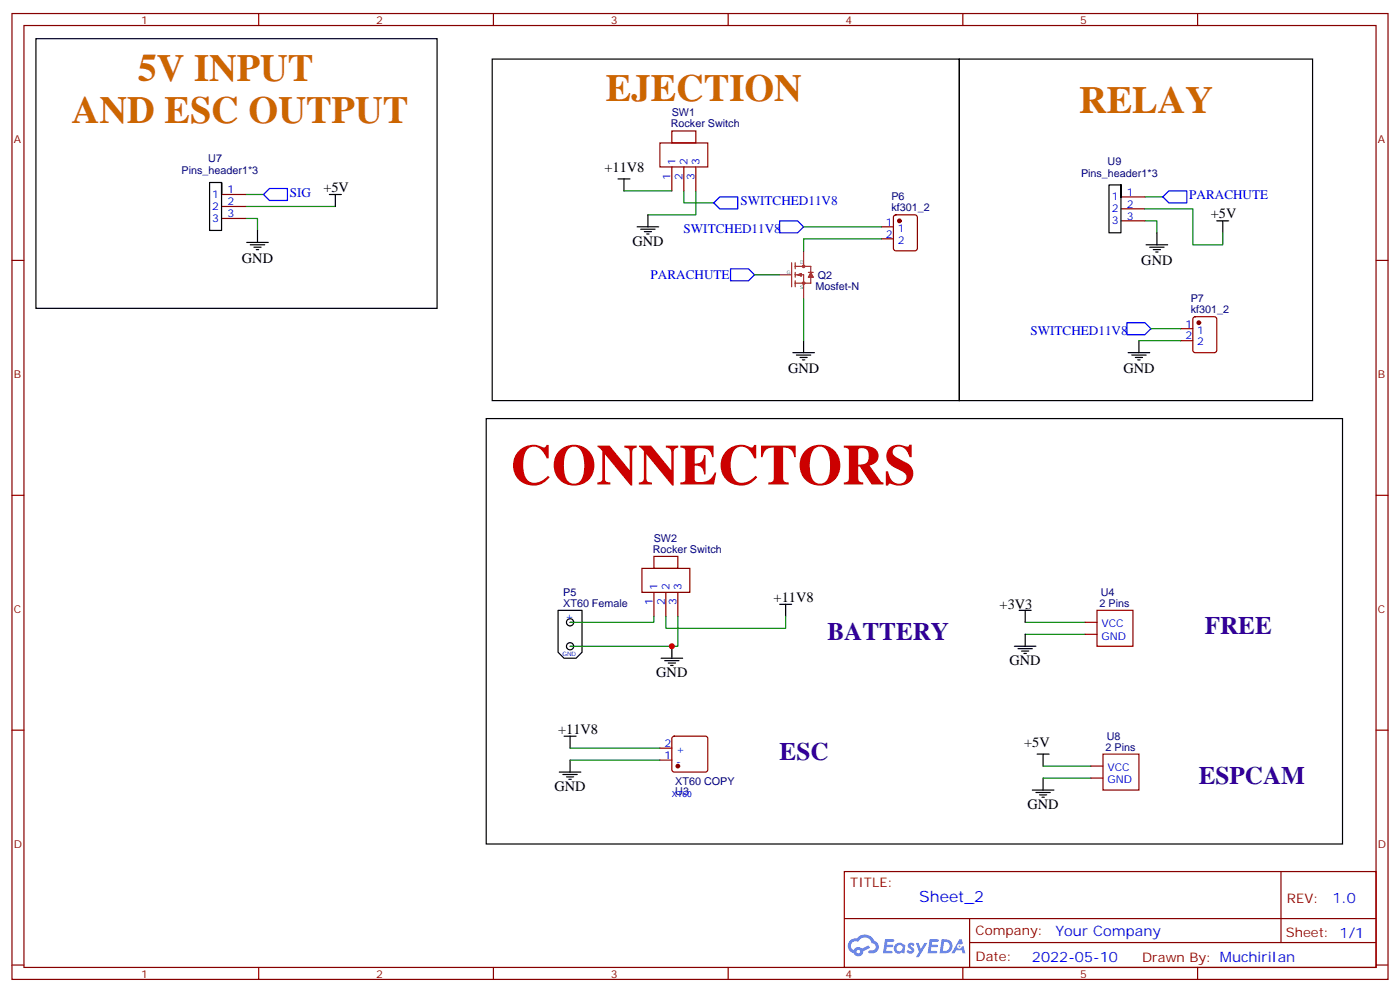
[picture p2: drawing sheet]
<svg xmlns="http://www.w3.org/2000/svg" width="412mm" height="292mm" viewBox="0 0 412 292" stroke-linecap="round" stroke-linejoin="round" font-family="sans-serif">
<g fill="none" stroke="#870000" stroke-width=".35">
<path d="M3.5 4h405.4v284.3h-405.4zM7.1 7.5h398.2v277.3h-398.2zM76.2 4v3.5M145.3 4v3.5M214.5 4v3.5M283.6 4v3.5M352.8 4v3.5M3.5 76.7h3.6M405.3 76.7h3.6M3.5 145.8h3.6M405.3 145.8h3.6M3.5 214.9h3.6"/>
<path d="M405.3 214.9h3.6M248.7 256.6h156.6v28.2h-156.6zM377.3 256.6v20.9M248.7 270.4h156.5M285.6 277.5h119.6M285.6 270.4v14.1M3.5 284.1h3.6M76.2 284.8v3.5M145.3 284.8v3.5M214.5 284.8v3.5M283.6 284.8v3.5M352.8 284.8v3.5"/>
<path d="M405.3 284.1h3.6"/>
</g>
<g fill="#5487ff">
<path d="M267.7 277.8a1.22 1.22 0 0 1 1.7 .2l-.4 .6a.47 .47 0 0 0-.3-.4 .47 .47 0 0 0-.5 .2l.1 .2a1.14 1.14 0 0 1 .8 1.8 1.14 1.14 0 0 1-1.9 0l-.2-.2 .5-.6 .7 .4a.29 .29 0 0 0 .3-.2 .29 .29 0 0 0-.2-.3 1.04 1.04 0 0 1-.6-1.7z"/>
<path d="M260.7 276.5h2.4l.3 .2-.2 .5h-1.8l-.1 .9h1.5l.3 .4-.3 .3h-1.6l-.2 1.1 1.7 .1 .2 .3-.2 .3-2.6 .1z"/>
<path d="M273.8 276.5h2.4l.3 .2-.1 .5h-1.8l-.2 .9h1.6l.3 .4-.4 .3h-1.6l-.1 1.1 1.7 .1 .2 .3-.2 .3-2.6 .1z"/>
<path d="M282.6 276.5h.7l.3 1.3-.6 .3a.69 .69 0 0 0-1 .3 .69 .69 0 0 0 .4 .9 .69 .69 0 0 0 .9-.6l.5-.3 .6 2.2h-.8l-.2-.8h-1.8l-.5 .8h-.8z"/>
<path d="M269.8 277.6h.8l.6 1.8 1.1-1.8h.9l-2.6 4.2h-.8l.9-1.6z"/>
<path d="M277.4 276.5l-.6 4.2h1.3a2.11 2.11 0 0 0 2.5-2.2 2.11 2.11 0 0 0-2.5-2zM278.1 277.2a1.39 1.39 0 0 1 1.7 1.5 1.39 1.39 0 0 1-1.8 1.2h-.3z"/>
<path d="M263.7 278.1a1.54 1.54 0 0 0-.1 2.2 1.54 1.54 0 0 0 2.2 .1l.6 .3 .3-2.3-.2-.3h-.4a1.49 1.49 0 0 0-2.4 0zM264 279.1a.94 .94 0 0 1 1.8 0 .94 .94 0 0 1-1.8 0z"/>
<path d="M250.4 276.9a2.18 2.18 0 0 0 1.1 3.7 1.44 1.44 0 0 0 1.6 .9 1.44 1.44 0 0 0 1.2-1.5l2-1-.5-.7-1.9 1a1.47 1.47 0 0 0-2.4 .4 1.39 1.39 0 0 1-.7-1.9 1.39 1.39 0 0 1 2-.5 2.12 2.12 0 0 1 2.2-1.3 2.12 2.12 0 0 1 1.9 1.7 1.14 1.14 0 0 1 1.1 1.4 1.14 1.14 0 0 1-1.7 .7 .43 .43 0 0 0-.5 .4 .43 .43 0 0 0 .4 .5 1.98 1.98 0 0 0 2.5-1.3 1.98 1.98 0 0 0-1.2-2.5 3.1 3.1 0 0 0-5.3-.7l-.9 .1zM252.3 280.2a.55 .55 0 0 1 1.1 0 .55 .55 0 0 1-1.1 0z"/>
<circle cx="282.6" cy="278.6" r=".26"/>
</g>
<g fill="none" stroke="#000" stroke-width=".35">
<path d="M10.6 11.4h118.2v79.4h-118.2zM61.7 53.7h3.6v14.1h-3.6zM97 57.3h3.5M98.8 57.3v3.5M72.7 71.4h6.3M73.7 72.1h4.3M74.8 72.8h2.1M75.5 73.5h.7M75.8 67.8v3.6M187.7 66.8h6.3M188.7 67.5h4.3M189.8 68.2h2.1"/>
<path d="M190.5 68.9h.7M190.9 63.3v3.5M143.2 123.2h252.3v125.3h-252.3zM164.4 179.7h7v12.3l-1.7 1.8h-3.5l-1.8-1.8z"/>
<circle cx="167.9" cy="190.3" r="1.06"/>
<circle cx="167.9" cy="183.2" r="1.06"/>
</g>
<path d="M72.3 57.3h5.3M201.4 56.2v3.5h8.9M205 56.2v7.1h-14.1M72.3 64.3h3.5v3.5M72.3 60.8h26.5" fill="none" stroke="#008700" stroke-width=".35"/>
<path d="M77.6 57.3l1.8-1.8h5.3v3.5h-5.3z" fill="none" stroke="#00f" stroke-width=".35"/>
<g fill="none" stroke="#870000" stroke-width=".35">
<path d="M197.9 38.6h7.1v3.5h-7.1zM65.3 57.3h7M194.4 42.1h14.1v7h-14.1zM197.9 49.1v7.1M201.4 49.1v7.1M205 49.1v7.1M65.3 60.8h7M65.3 64.3h7M189.1 167.3h14.1v7.1h-14.1zM192.6 163.8h7.1v3.5h-7.1zM192.6 174.4v7M196.1 174.4v7"/>
<path d="M199.7 174.4v7"/>
</g>
<g fill="#870000">
<circle cx="167.9" cy="190.3" r=".18"/>
<circle cx="167.9" cy="183.2" r=".18"/>
</g>
<g fill="none" stroke="#870000" stroke-width=".35">
<path d="M330.2 58h7.1M259.6 66.8h3.6M259.6 70.3h3.6M263.4 63.5l.5-.2h5.6l.7 .4v9.4l-.4 .7h-5.9l-.7-.4v-9.4zM330.2 61.5h7.1M330.2 65h7.1M347.8 96.8h3.6M351.6 93.4l.5-.2h5.6l.7 .5v9.4l-.4 .7h-5.9l-.7-.4v-9.5zM347.8 100.3h3.6M323.1 179.7h10.6v10.6h-10.6zM319.6 183.2h3.5M319.6 186.7h3.5"/>
<path d="M198.1 216.9l.5-.2h9.2l.5 .2 .2 .5v9.2l-.2 .5-.5 .2h-9.2l-.5-.2-.2-.5v-9.2zM194.4 220.2h3.5M194.4 223.8h3.5M321.4 225.5h3.5M321.4 229.1h3.5M324.9 222h10.6v10.6h-10.6z"/>
</g>
<g fill="#870000" stroke="#870000" stroke-width=".35">
<circle cx="199.7" cy="225.5" r=".53"/>
<circle cx="264.9" cy="65" r=".53"/>
<circle cx="353.1" cy="95" r=".53"/>
</g>
<g fill="none" stroke="#000" stroke-width=".35">
<path d="M145 17.4h137.6v100.5h-137.6zM282.6 17.4h104v100.5h-104zM182 52.7h3.6M183.8 52.7v3.5M326.7 54.4h3.5v14.1h-3.5zM337.6 72.1h6.4M338.7 72.8h4.2M339.7 73.5h2.1M340.4 74.2h.7M340.8 68.5v3.6M358.4 65h3.5M360.2 65v3.5"/>
<path d="M233.5 103.8h6.4M234.6 104.5h4.2M235.7 105.2h2.1M236.4 105.9h.7M236.7 100.3v3.5M332.3 103.8h6.4M333.4 104.5h4.2M334.4 105.2h2.1M335.1 105.9h.7M335.5 100.3v3.5M229.7 177.9h3.5M231.4 177.9v3.5"/>
<path d="M300.2 179.7h3.5M302 179.7v3.5M194.7 193.8h6.4M195.8 194.5h4.2M196.8 195.2h2.2M197.6 195.9h.7M197.9 190.3v3.5M298.8 190.3h6.4M299.9 191h4.2M300.9 191.7h2.1M301.6 192.4h.7M302 186.7v3.6"/>
<path d="M166.2 216.7h3.5M167.9 216.7v3.5M164.7 227.3h6.4M165.8 228h4.2M166.9 228.7h2.1M167.6 229.4h.7M167.9 223.8v3.5M304.1 232.6h6.3M305.2 233.3h4.2M305.5 222h3.5M306.2 234h2.1M306.9 234.7h.7"/>
<path d="M307.3 222v3.5M307.3 229.1v3.5"/>
</g>
<g fill="none" stroke="#008700" stroke-width=".35">
<path d="M183.8 56.2h14.1M337.3 58h5.2M236.7 66.8h22.9M259.6 70.3h-22.9v3.5M337.3 65h3.5v3.5M337.3 61.5h14.1v10.6h8.8v-3.6M222.2 80.9h7.5M236.7 87.9v12.4M339 96.8h8.8M335.5 100.3h12.3M192.6 181.4v1.8h-24.7M196.1 181.4v3.6h35.3v-3.6"/>
<path d="M199.7 181.4v8.9h-31.8M302 186.7h17.6M302 183.2h17.6M167.9 220.2h26.5M167.9 223.8h26.5M307.3 225.5h14.1M307.3 229.1h14.1"/>
</g>
<g fill="none" stroke="#8c2424" stroke-width=".35">
<path d="M233.2 77.4v7M234.2 78.4h4.6v5h-4.6M234.2 77.4v1.7M236.7 73.8v4.6M229.7 80.9h3.5M234.2 80.9h2.5v7M234.2 80.2v1.4M234.2 82.7v1.7M236 80.5l-1.1 .4 1.1 .3M236 80.5v.7M236 80.5l-.7 .4 .7 .3M236 80.5l-.3 .4"/>
<path d="M238.1 80.2h1.4M238.8 80.2l.7 1.4h-1.4zM238.8 80.9l-.3 .7M238.8 80.9l.4 .7M238.8 80.9l-.3 .3M238.8 80.9l.4 .3"/>
<circle cx="236.7" cy="78.4" r=".35"/>
<circle cx="236.7" cy="83.4" r=".35"/>
</g>
<path d="M210.3 59.7l1.7-1.7h5.3v3.5h-5.3zM344.3 56.2h5.3v3.5h-5.3l-1.8-1.7zM215.2 79.1h5.3l1.7 1.8-1.7 1.8h-5.3zM229.7 65h5.2l1.8 1.8-1.8 1.7h-5.2zM332 95h5.3l1.7 1.8-1.7 1.7h-5.3z" fill="none" stroke="#00f" stroke-width=".35"/>
<circle cx="197.9" cy="190.3" r=".88" fill="#c00"/>
<text font-size="16.9" fill="#c00" x="150.3" y="142.6">CONNECTORS</text>
<g font-size="11.3" fill="#c60">
<text x="40.6" y="23.7">5V INPUT</text>
<text x="178.5" y="29.7">EJECTION</text>
<text x="317.9" y="33.3">RELAY</text>
<text x="21.2" y="36.1">AND ESC OUTPUT</text>
</g>
<g font-size="7.4" fill="#309">
<text x="243.8" y="188.5">BATTERY</text>
<text x="354.9" y="186.7">FREE</text>
<text x="229.7" y="223.8">ESC</text>
<text x="353.1" y="230.8">ESPCAM</text>
</g>
<text font-size="4.6" fill="#00f" x="270.8" y="265.6">Sheet_2</text>
<g font-size="4.2">
<text x="178" y="50.6">+11V8</text>
<text x="95.2" y="56.6">+5V</text>
<text x="356.7" y="64.3">+5V</text>
<text x="71.3" y="77.4">GND</text>
<text x="186.3" y="72.4">GND</text>
<text x="336.2" y="78.1">GND</text>
<text x="232.1" y="109.8">GND</text>
<text x="330.9" y="109.8">GND</text>
<text x="227.9" y="177.2">+11V8</text>
<text x="294.5" y="179.3">+3V3</text>
<text x="297.4" y="195.9">GND</text>
<text x="193.3" y="199.4">GND</text>
<text x="164.4" y="216">+11V8</text>
<text x="301.7" y="219.9">+5V</text>
<text x="163.3" y="232.9">GND</text>
<text x="302.7" y="238.2">GND</text>
</g>
<g font-size="4.2" fill="#00f">
<text x="392.5" y="265.8">1.0</text>
<text x="310.9" y="275.4">Your Company</text>
<text x="304" y="283.2">2022-05-10</text>
</g>
<g font-size="3.9" fill="#00f">
<text x="85.4" y="58">SIG</text>
<text x="350.3" y="58.7">PARACHUTE</text>
<text x="218.1" y="60.5">SWITCHED11V8</text>
<text x="201.4" y="68.5">SWITCHED11V8</text>
<text x="191.7" y="82.1">PARACHUTE</text>
<text x="303.5" y="98.5">SWITCHED11V8</text>
</g>
<g font-size="3.9" fill="#800">
<text x="250.5" y="261.2">TITLE:</text>
<text x="379.1" y="265.8">REV:</text>
<text x="287.4" y="275.4">Company:</text>
<text x="378.7" y="276">Sheet: 1/1</text>
<text x="287.4" y="283">Date:</text>
<text x="336.4" y="283.1">Drawn By: MuchiriIan</text>
</g>
<g font-size="3.2" fill="#800">
<text x="41.6" y="7">1</text>
<text x="110.8" y="7">2</text>
<text x="179.9" y="7">3</text>
<text x="249.1" y="7">4</text>
<text x="318.2" y="7">5</text>
<text x="4.1" y="42.1">A</text>
<text x="405.9" y="42.1">A</text>
<text x="4.1" y="111.2">B</text>
<text x="405.9" y="111.2">B</text>
<text x="4.1" y="180.4">C</text>
<text x="405.9" y="180.4">C</text>
<text x="4.1" y="249.5">D</text>
<text x="405.9" y="249.5">D</text>
<text x="41.6" y="287.8">1</text>
<text x="110.8" y="287.8">2</text>
<text x="179.9" y="287.8">3</text>
<text x="249.1" y="287.8">4</text>
<text x="318.2" y="287.8">5</text>
</g>
<g font-size="3.2" fill="#000080">
<text x="197.9" y="34.3">SW1</text>
<text x="197.6" y="37.5">Rocker Switch</text>
<text x="61.3" y="47.8">U7</text>
<text x="53.5" y="51.3">Pins_header1*3</text>
<text x="318.4" y="52">Pins_header1*3</text>
<text x="326.3" y="48.5">U9</text>
<text x="262.6" y="59">P6</text>
<text x="262.6" y="62.2">kf301_2</text>
<text x="240.9" y="82.2">Q2</text>
<text x="240.2" y="85.3">Mosfet-N</text>
<text x="350.8" y="89">P7</text>
<text x="350.8" y="92.2">kf301_2</text>
<text x="192.6" y="159.5">SW2</text>
<text x="192.3" y="162.7">Rocker Switch</text>
<text x="165.9" y="178.6">XT60 Female</text>
<text x="165.9" y="175.4">P5</text>
<text x="323.9" y="178.6">2 Pins</text>
<text x="324.2" y="175.4">U4</text>
<text x="325.7" y="220.9">2 Pins</text>
<text x="326" y="217.8">U8</text>
<text x="198.9" y="231">XT60 COPY</text>
<text x="198.9" y="234.2">U3</text>
</g>
<g font-size="3.2" fill="#00f">
<text x="197.6" y="52.9" transform="rotate(-90 197.6 52.9)">1</text>
<text x="199" y="48.4" transform="rotate(-90 199 48.4)">1</text>
<text x="201.1" y="52.9" transform="rotate(-90 201.1 52.9)">2</text>
<text x="202.5" y="48.4" transform="rotate(-90 202.5 48.4)">2</text>
<text x="204.6" y="52.9" transform="rotate(-90 204.6 52.9)">3</text>
<text x="206" y="48.4" transform="rotate(-90 206 48.4)">3</text>
<text x="62.5" y="58.3">1</text>
<text x="67" y="56.9">1</text>
<text x="327.5" y="59">1</text>
<text x="332" y="57.6">1</text>
<text x="62.5" y="61.8">2</text>
<text x="62.5" y="65.4">3</text>
<text x="67" y="60.4">2</text>
<text x="67" y="64">3</text>
<text x="327.5" y="62.5">2</text>
<text x="332" y="61.1">2</text>
<text x="332" y="64.7">3</text>
<text x="261" y="66.4">1</text>
<text x="261" y="70">2</text>
<text x="264.5" y="68.2">1</text>
<text x="264.5" y="71.7">2</text>
<text x="327.5" y="66.1">3</text>
<text x="349.2" y="96.4">1</text>
<text x="349.2" y="99.9">2</text>
<text x="352.7" y="98.2">1</text>
<text x="352.7" y="101.7">2</text>
<text x="193.7" y="173.7" transform="rotate(-90 193.7 173.7)">1</text>
<text x="197.2" y="173.7" transform="rotate(-90 197.2 173.7)">2</text>
<text x="200.7" y="173.7" transform="rotate(-90 200.7 173.7)">3</text>
<text x="192.3" y="178.2" transform="rotate(-90 192.3 178.2)">1</text>
<text x="195.8" y="178.2" transform="rotate(-90 195.8 178.2)">2</text>
<text x="199.3" y="178.2" transform="rotate(-90 199.3 178.2)">3</text>
<text x="166.5" y="182.4">+</text>
<text x="324.4" y="184.6">VCC</text>
<text x="324.4" y="188.3">GND</text>
<text x="195.7" y="219.9">2</text>
<text x="199.2" y="221.7">+</text>
<text x="195.7" y="223.4">1</text>
<text x="199.2" y="225.2">-</text>
<text x="326.2" y="226.9">VCC</text>
<text x="326.2" y="230.6">GND</text>
</g>
<text font-size="2.5" fill="#00f" x="197.9" y="234.5">XT60</text>
<text font-size="1.8" fill="#00f" x="165.7" y="193.1">GND</text>
<g font-size="1.4" fill="#238d23">
<text x="235.7" y="77.7">D</text>
<text x="231.8" y="80.5">G</text>
<text x="235.7" y="85.1">S</text>
</g>
</svg>
